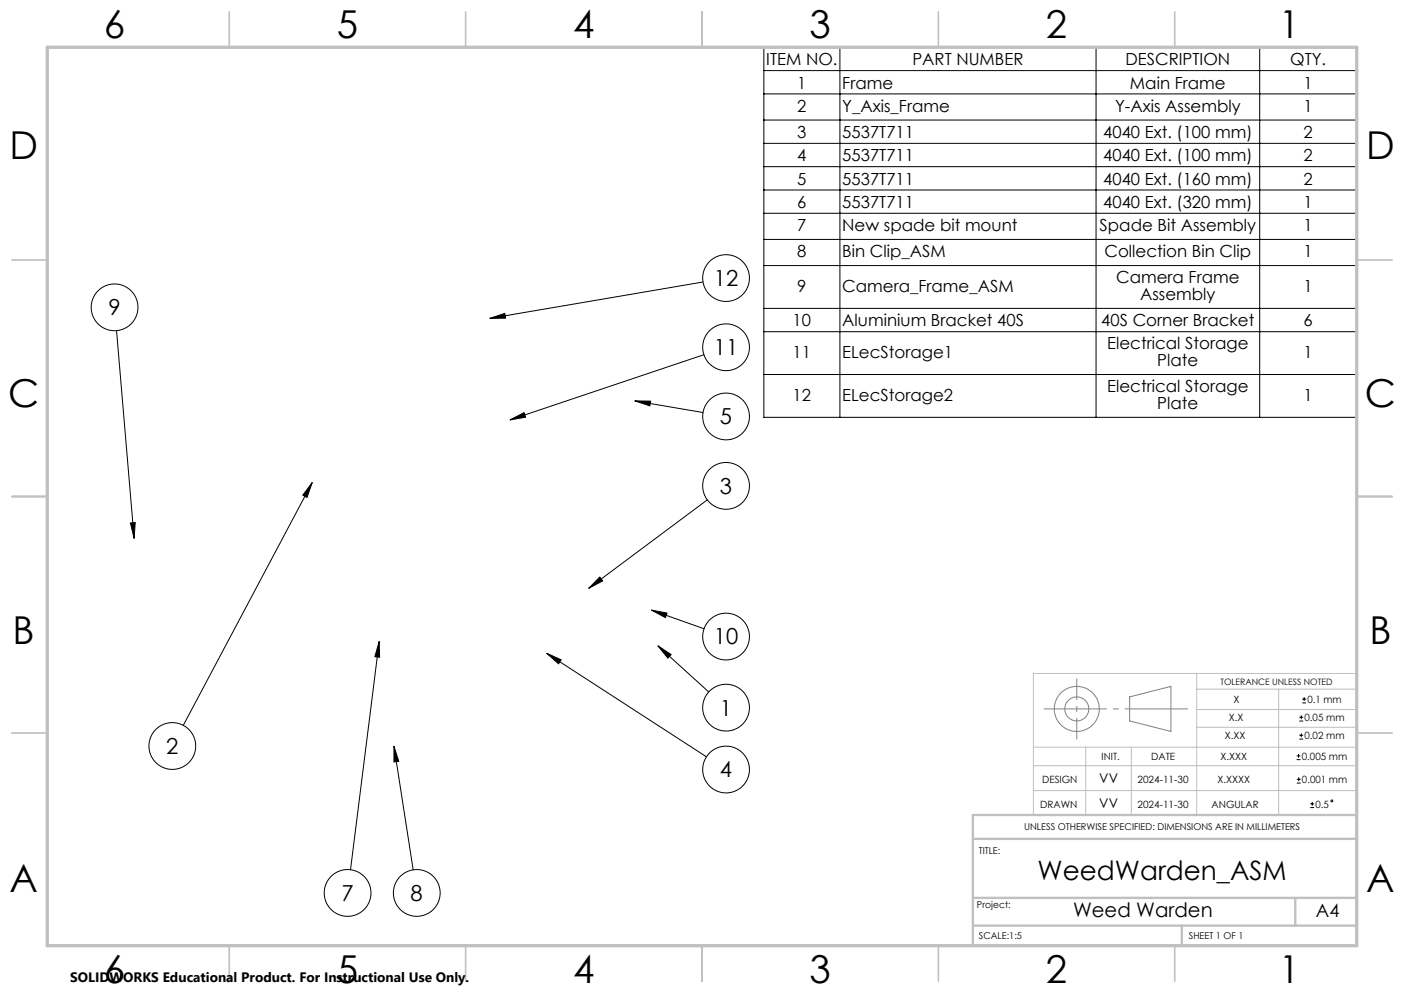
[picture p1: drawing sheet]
<svg xmlns="http://www.w3.org/2000/svg" width="297mm" height="210mm" viewBox="0 0 297 210" stroke-linecap="round" stroke-linejoin="round" font-family="sans-serif">
<g fill="none" stroke="#000" stroke-width=".21">
<path d="M161.6 10h125.4v78.3h-125.4zM161.6 14.9h125.4M161.6 19.9h125.4M177.7 10v78.3M231.9 10v78.3M266.5 10v78.3M161.6 25.4h125.4M161.6 30.3h125.4M161.6 35.2h125.4M148.7 59.6l-45.1 7.7M161.6 40.2h125.4M161.6 45.1h125.4"/>
<path d="M161.6 50.6h125.4M161.6 56.2h125.4M24.7 69.9l3.7 44M103.6 67.3l3.2-1 .2 1zM148.9 75l-41 13.8M161.6 65.2h125.4M161.6 70.1h125.4M161.6 79.2h125.4M107.9 88.8l3-1.5 .3 .9zM134.3 84.8h3.3l-.1 1zM134.3 84.8l14.4 2.4M27.6 110.6l1-.1-.2 3.4z"/>
<path d="M66 102l-1.1 3.2-.9-.5zM66 102l-27.2 51.4M149.6 105.7l-25.1 18.7M80.2 135.7l.1 3.3-1-.1zM80.2 135.7l-6.1 48.2M115.7 138.2l3 1.3-.5 .9zM115.7 138.2l33.7 21.9M126.9 122l.6 .8-3 1.6zM137.8 129l3.3 .7-.3 .9zM137.8 129l11.1 4M139.2 136.6l2.8 1.8-.7 .8zM139.2 136.6l10.7 9.7"/>
<path d="M83.3 157.8l1 3.2-1 .1zM83.3 157.8l4.1 26.2M274.3 159.8h.8M274.7 159.4v.8M274.9 156.3h.8M274.9 155.5h.8M274.9 152.5h.8M274.9 151.7h.8M275.3 155.1v.8M275.3 151.3v.8M275.5 148.7h.8M275.5 147.8h.8"/>
<path d="M275.9 147.4v.9M274.3 160.6h.8M274.3 165.6h.8M274.3 164.8h.8M274.7 164.4v.8M277.2 170.8h.8M277.2 170h.8M277.6 169.6v.8"/>
<circle cx="153.6" cy="58.8" r="4.9"/>
<circle cx="24.2" cy="65" r="4.9"/>
<circle cx="153.6" cy="73.4" r="4.9"/>
<circle cx="153.6" cy="88.1" r="4.9"/>
<circle cx="153.6" cy="102.8" r="4.9"/>
<circle cx="153.6" cy="134.6" r="4.9"/>
<circle cx="36.5" cy="157.8" r="4.9"/>
<circle cx="153.6" cy="149.7" r="4.9"/>
<circle cx="153.6" cy="162.7" r="4.9"/>
<circle cx="281.7" cy="169.4" r=".2"/>
<circle cx="73.5" cy="188.8" r="4.9"/>
<circle cx="88.2" cy="188.8" r="4.9"/>
</g>
<g fill="none" stroke="#808080" stroke-width=".21">
<path d="M239 147.4l8.7-2.2v9.5l-8.7-2.2z"/>
<circle cx="227.8" cy="149.9" r="2.54"/>
<circle cx="227.8" cy="149.9" r="4.8"/>
</g>
<path d="M220.8 149.9h30.5" fill="none" stroke="#808080" stroke-width=".21" stroke-dasharray="15.2 1.3 1.3 1.3" stroke-dashoffset="1.9" stroke-linecap="butt"/>
<path d="M227.8 143.5v12.9" fill="none" stroke="#808080" stroke-width=".21" stroke-dasharray="15.2 1.3 1.3 1.3" stroke-dashoffset="10.7" stroke-linecap="butt"/>
<path d="M218.6 158h68.4M229.7 158v14.4M239.3 158v14.4M253.1 145.7h33.9M253.1 150h33.9M253.1 153.8h33.9M253.1 142.4v30M270.5 145.7v26.7M287 142.4h-68.4v30M218.6 161.9h68.4M218.6 167.2h68.4" fill="none" stroke="#c0c0c0" stroke-width=".21"/>
<g fill="none" stroke="#c0c0c0" stroke-width=".35">
<path d="M48.5 2.5v7.5M98.5 2.5v7.5M148.5 2.5v7.5M198.5 2.5v7.5M248.5 2.5v7.5M2.5 55h7.5M287 55h7.5M2.5 105h7.5M287 105h7.5M2.5 155h7.5M287 155h7.5M48.5 200v7.5"/>
<path d="M98.5 200v7.5M148.5 200v7.5M198.5 200v7.5M248.5 200v7.5"/>
</g>
<path d="M205.8 177.4h81.2M287 172.4h-81.2v27.6M205.8 195.8h81.2M205.8 189.9h81.2M250 195.8v4.2M274 190.2v5.6" fill="none" stroke="#c0c0c0" stroke-width=".5"/>
<path d="M10 10h277v190h-277z" fill="none" stroke="#c0c0c0" stroke-width=".7"/>
<path d="M103.6 67.3l3.2-1 .2 1zM107.9 88.8l3-1.5 .3 .9zM134.3 84.8h3.3l-.1 1zM126.9 122l.6 .8-3 1.6zM137.8 129l3.3 .7-.3 .9zM139.2 136.6l2.8 1.8-.7 .8zM115.7 138.2l3 1.3-.5 .9zM83.3 157.8l1 3.2-1 .1zM80.2 135.7l.1 3.3-1-.1zM66 102l-1.1 3.2-.9-.5zM27.6 110.6l1-.1-.2 3.4z" fill="#000"/>
<g font-size="8.1">
<text x="22" y="8">6</text>
<text x="71.2" y="8">5</text>
<text x="121.2" y="8">4</text>
<text x="171.2" y="8">3</text>
<text x="221.2" y="8">2</text>
<text x="270.5" y="8">1</text>
<text x="2" y="33.6">D</text>
<text x="289" y="33.6">D</text>
<text x="1.7" y="86.1">C</text>
<text x="288.7" y="86.1">C</text>
<text x="2.7" y="136.1">B</text>
<text x="289.7" y="136.1">B</text>
<text x="2" y="188.6">A</text>
<text x="289" y="188.6">A</text>
<text x="22" y="208">6</text>
<text x="71.2" y="208">5</text>
<text x="121.2" y="208">4</text>
<text x="171.2" y="208">3</text>
<text x="221.2" y="208">2</text>
<text x="270.5" y="208">1</text>
</g>
<text font-size="5.6" x="219.5" y="186">WeedWarden_ASM</text>
<g font-size="4.7">
<text x="151" y="60.5">12</text>
<text x="22.9" y="66.7">9</text>
<text x="151" y="75.1">11</text>
<text x="152.3" y="89.7">5</text>
<text x="152.3" y="104.4">3</text>
<text x="151" y="136.3">10</text>
<text x="152.3" y="151.3">1</text>
<text x="35.2" y="159.4">2</text>
<text x="152.3" y="164.4">4</text>
<text x="72.2" y="190.5">7</text>
<text x="86.9" y="190.5">8</text>
</g>
<text font-size="4.2" x="227" y="193.9">Weed Warden</text>
<text font-size="3.9" x="278.4" y="193.9">A4</text>
<g font-size="3.5">
<text x="162.1" y="13.8">ITEM NO.</text>
<text x="193" y="13.8">PART NUMBER</text>
<text x="238.1" y="13.8">DESCRIPTION</text>
<text x="272.9" y="13.8">QTY.</text>
<text x="168.7" y="18.7">1</text>
<text x="168.7" y="23.6">2</text>
<text x="178.2" y="18.7">Frame</text>
<text x="178.2" y="23.6">Y_Axis_Frame</text>
<text x="235.9" y="23.6">Y-Axis Assembly</text>
<text x="239" y="18.7">Main Frame</text>
<text x="275.8" y="18.7">1</text>
<text x="275.8" y="23.6">1</text>
<text x="168.7" y="29.2">3</text>
<text x="178.2" y="29.2">5537T711</text>
<text x="233.4" y="29.2">4040 Ext. (100 mm)</text>
<text x="275.8" y="29.2">2</text>
<text x="168.7" y="34.1">4</text>
<text x="178.2" y="34.1">5537T711</text>
<text x="233.4" y="34.1">4040 Ext. (100 mm)</text>
<text x="275.8" y="34.1">2</text>
<text x="168.7" y="39">5</text>
<text x="178.2" y="39">5537T711</text>
<text x="233.4" y="39">4040 Ext. (160 mm)</text>
<text x="275.8" y="39">2</text>
<text x="168.7" y="44">6</text>
<text x="178.2" y="44">5537T711</text>
<text x="233.4" y="44">4040 Ext. (320 mm)</text>
<text x="275.8" y="44">1</text>
<text x="168.7" y="48.9">7</text>
<text x="178.2" y="48.9">New spade bit mount</text>
<text x="232.6" y="48.9">Spade Bit Assembly</text>
<text x="275.8" y="48.9">1</text>
<text x="168.7" y="54.4">8</text>
<text x="178.2" y="54.4">Bin Clip_ASM</text>
<text x="233.6" y="54.4">Collection Bin Clip</text>
<text x="236.1" y="59.9">Camera Frame</text>
<text x="275.8" y="54.4">1</text>
<text x="168.7" y="61.7">9</text>
<text x="178.2" y="61.7">Camera_Frame_ASM</text>
<text x="241.2" y="63.5">Assembly</text>
<text x="275.8" y="61.7">1</text>
<text x="167.7" y="69">10</text>
<text x="178.2" y="69">Aluminium Bracket 40S</text>
<text x="233" y="69">40S Corner Bracket</text>
<text x="275.8" y="69">6</text>
<text x="167.7" y="75.7">11</text>
<text x="178.2" y="75.7">ELecStorage1</text>
<text x="234.2" y="73.9">Electrical Storage</text>
<text x="244.8" y="77.4">Plate</text>
<text x="275.8" y="75.7">1</text>
<text x="234.2" y="83">Electrical Storage</text>
<text x="167.7" y="84.7">12</text>
<text x="178.2" y="84.7">ELecStorage2</text>
<text x="244.8" y="86.5">Plate</text>
<text x="275.8" y="84.7">1</text>
</g>
<text font-size="2.9" x="14.9" y="207.6">SOLIDWORKS Educational Product. For Instructional Use Only.</text>
<g font-size="2.8">
<text x="232.6" y="165.6">VV</text>
<text x="232.6" y="170.8">VV</text>
</g>
<g font-size="2.1">
<text x="261" y="148.6">X</text>
<text x="276.6" y="148.6">0.1 mm</text>
<text x="260" y="152.5">X.X</text>
<text x="276" y="152.5">0.05 mm</text>
<text x="233" y="160.6">INIT.</text>
<text x="243.5" y="160.6">DATE</text>
<text x="258.2" y="160.6">X.XXX</text>
<text x="259.1" y="156.3">X.XX</text>
<text x="275.4" y="160.6">0.005 mm</text>
<text x="276" y="156.3">0.02 mm</text>
<text x="220.5" y="165.6">DESIGN</text>
<text x="240.6" y="165.6">2024-11-30</text>
<text x="257.6" y="165.6">X.XXXX</text>
<text x="275.4" y="165.6">0.001 mm</text>
<text x="220.1" y="170.8">DRAWN</text>
<text x="240.6" y="170.8">2024-11-30</text>
<text x="256.3" y="170.8">ANGULAR</text>
<text x="278.3" y="170.8">0.5</text>
</g>
<g font-size="2">
<text x="216.6" y="175.5">UNLESS OTHERWISE SPECIFIED: DIMENSIONS ARE IN MILLIMETERS</text>
<text x="207.1" y="180.6">TITLE:</text>
<text x="206.7" y="192.1">Project:</text>
<text x="207.1" y="198.6">SCALE:1:5</text>
<text x="251.5" y="198.6">SHEET 1 OF 1</text>
</g>
<text font-size="1.9" x="258.2" y="144.8">TOLERANCE UNLESS NOTED</text>
</svg>
